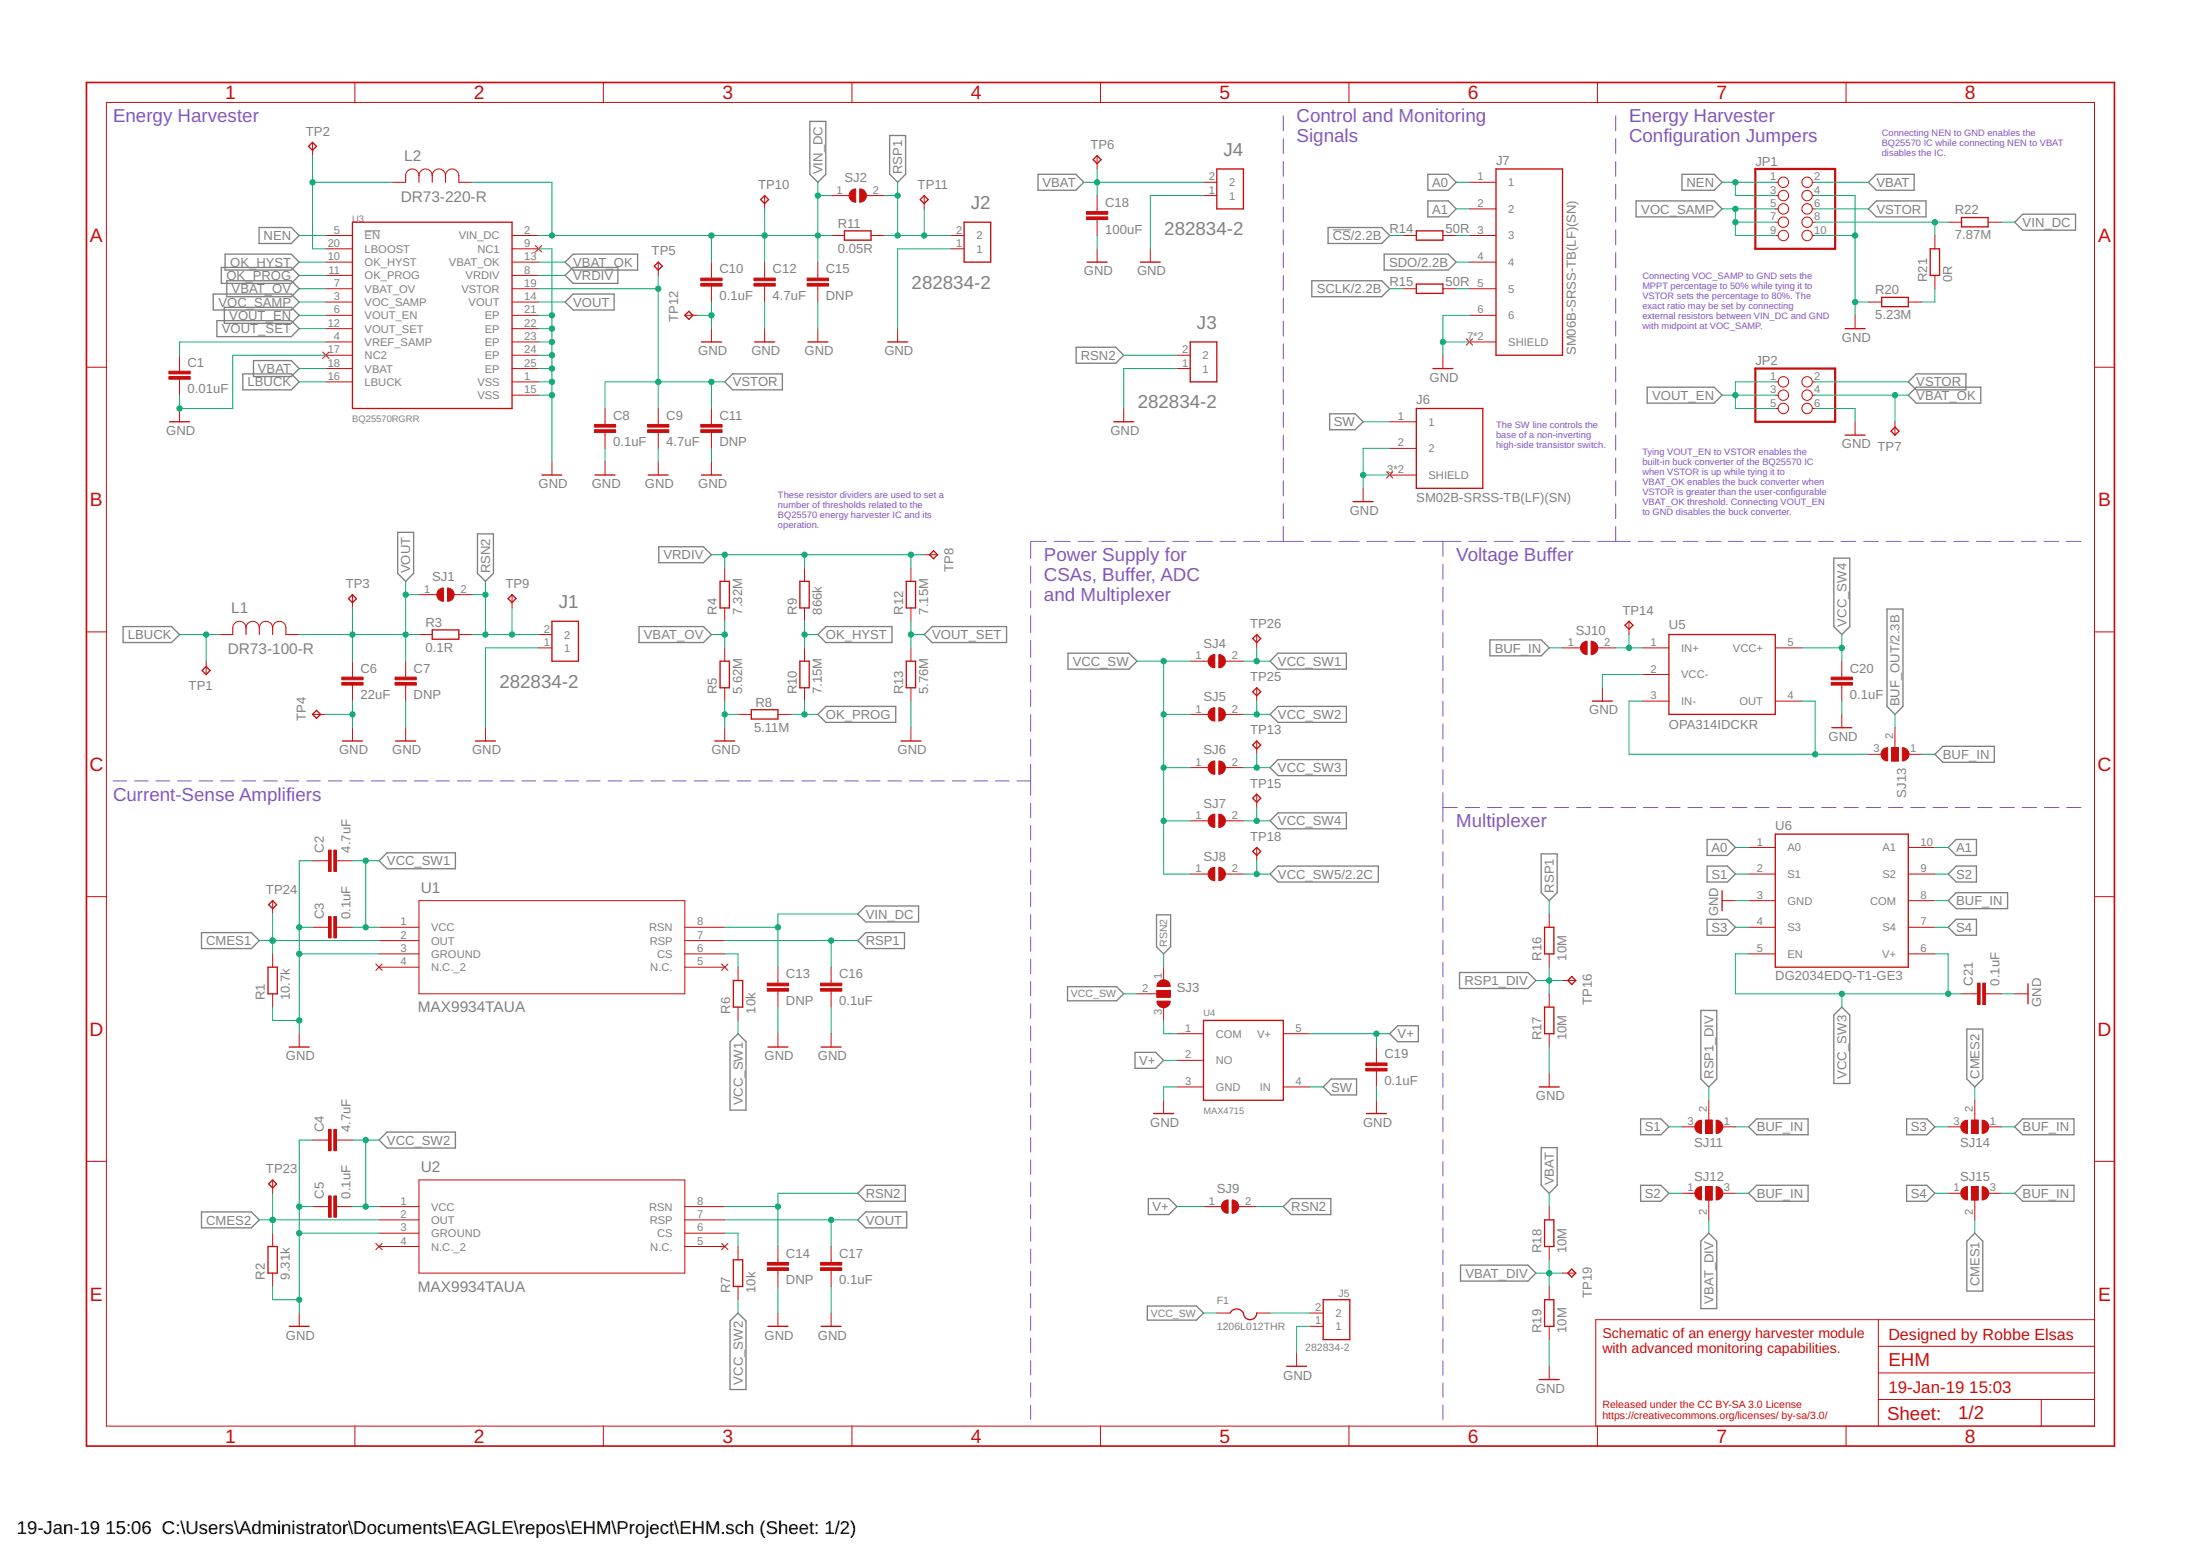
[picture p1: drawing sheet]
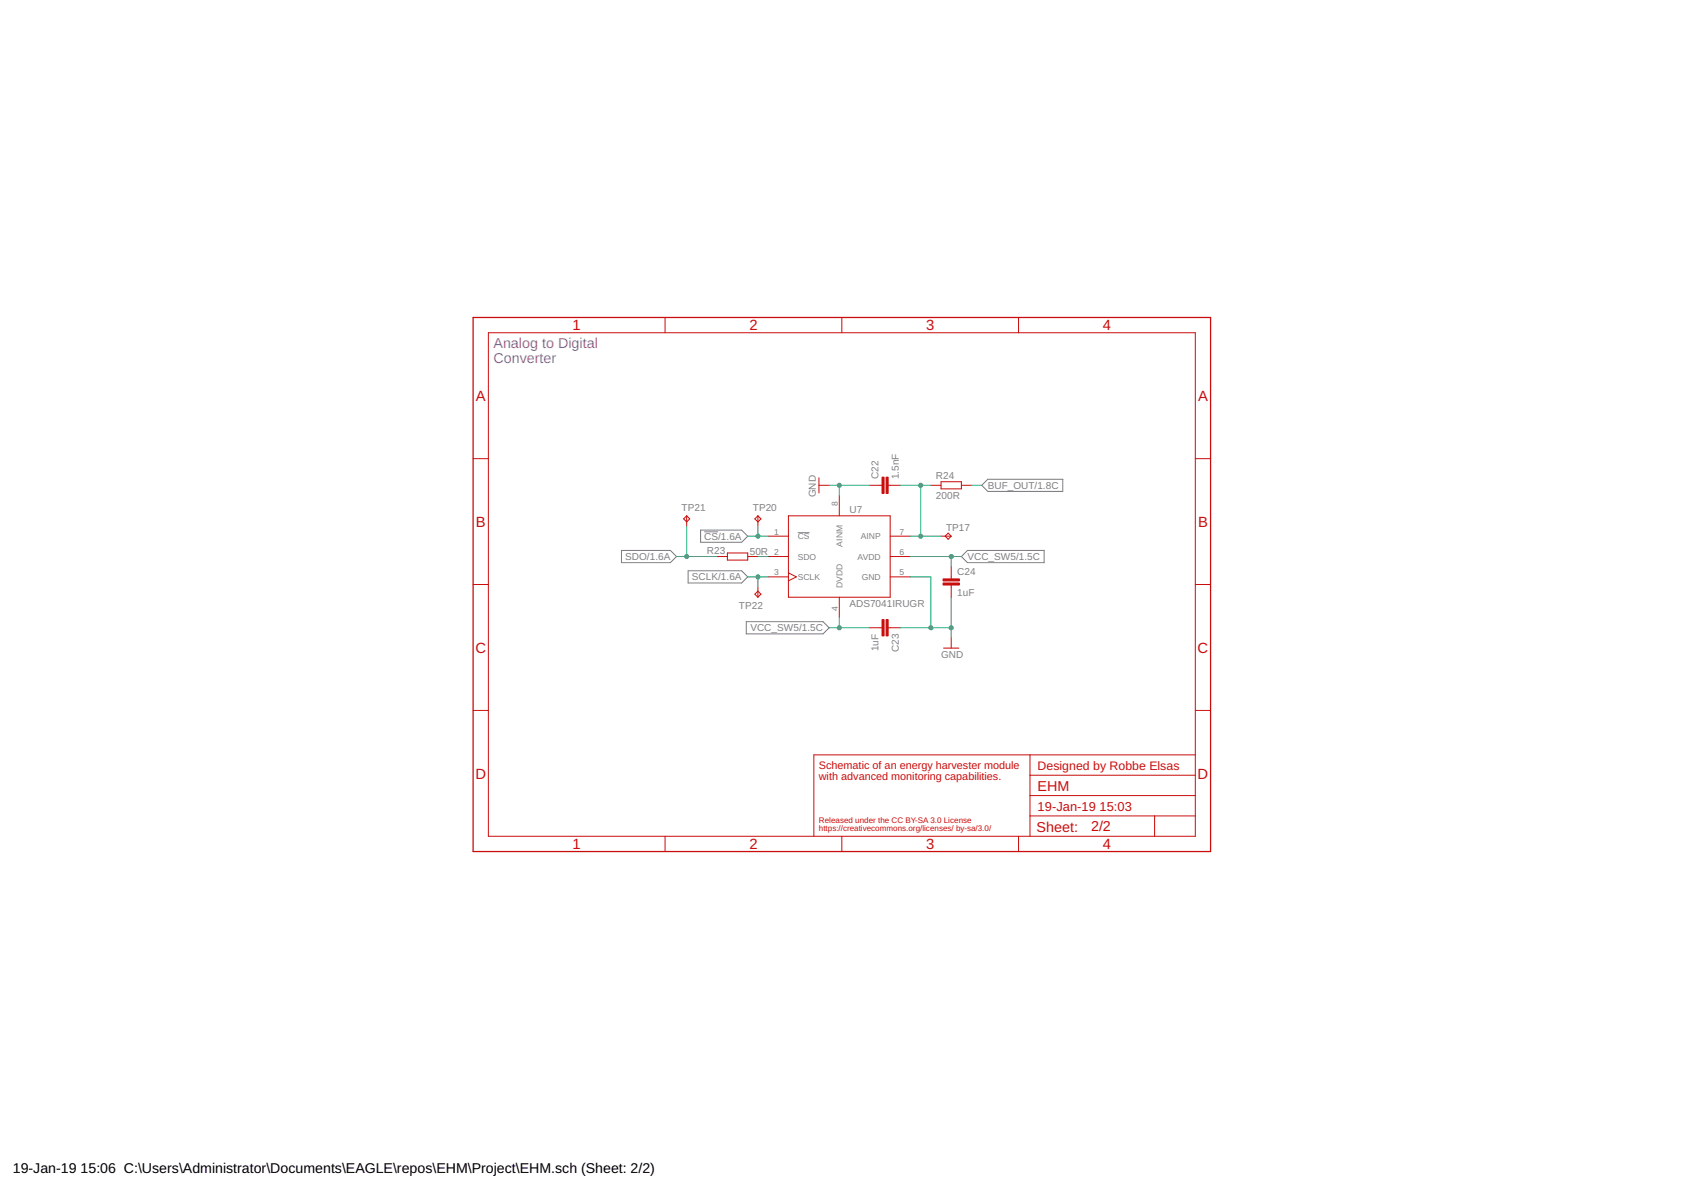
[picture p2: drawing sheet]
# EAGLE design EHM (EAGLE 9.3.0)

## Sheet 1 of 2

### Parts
C1  0.01uF  C-EUC0805  [C0805]
C2  4.7uF  C-EUC0805  [C0805]
C3  0.1uF  C-EUC0805  [C0805]
C4  4.7uF  C-EUC0805  [C0805]
C5  0.1uF  C-EUC0805  [C0805]
C6  22uF  C-EUC0805  [C0805]
C7  DNP  C-EUC0805  [C0805]
C8  0.1uF  C-EUC0805  [C0805]
C9  4.7uF  C-EUC0805  [C0805]
C10  0.1uF  C-EUC0805  [C0805]
C11  DNP  C-EUC0805  [C0805]
C12  4.7uF  C-EUC0805  [C0805]
C13  DNP  C-EUC0805  [C0805]
C14  DNP  C-EUC0805  [C0805]
C15  DNP  C-EUC0805  [C0805]
C16  0.1uF  C-EUC0805  [C0805]
C17  0.1uF  C-EUC0805  [C0805]
C18  100uF  C-EUC1210  [C1210]
C19  0.1uF  C-EUC0805  [C0805]
C20  0.1uF  C-EUC0805  [C0805]
C21  0.1uF  C-EUC0805  [C0805]
F1  1206L012THR  [R1206]
J1  282834-2  [CONN_282834-2]
J2  282834-2  [CONN_282834-2]
J3  282834-2  [CONN_282834-2]
J4  282834-2  [CONN_282834-2]
J5  282834-2  [CONN_282834-2]
J6  SM02B-SRSS-TB(LF)(SN)  [SM02B-SRSS-TB]
J7  SM06B-SRSS-TB(LF)(SN)  [SM06B-SRSS-B]
JP1  PINHD-2X5  [2X05]
JP2  PINHD-2X3  [2X03]
L1  DR73-100-R  [DR73]
L2  DR73-220-R  [DR73]
R1  10.7k  R-EU_R0603  [R0603]
R2  9.31k  R-EU_R0603  [R0603]
R3  0.1R  Y14870RXX000B9R  [Y14870RXX000B9R]
R4  7.32M  R-EU_R0603  [R0603]
R5  5.62M  R-EU_R0603  [R0603]
R6  10k  R-EU_R0603  [R0603]
R7  10k  R-EU_R0603  [R0603]
R8  5.11M  R-EU_R0603  [R0603]
R9  866k  R-EU_R0603  [R0603]
R10  7.15M  R-EU_R0603  [R0603]
R11  0.05R  Y14870RXX000B9R  [Y14870RXX000B9R]
R12  7.15M  R-EU_R0603  [R0603]
R13  5.76M  R-EU_R0603  [R0603]
R14  50R  R-EU_R0603  [R0603]
R15  50R  R-EU_R0603  [R0603]
R16  10M  R-EU_R0603  [R0603]
R17  10M  R-EU_R0603  [R0603]
R18  10M  R-EU_R0603  [R0603]
R19  10M  R-EU_R0603  [R0603]
R20  5.23M  R-EU_R0603  [R0603]
R21  0R  R-EU_R0603  [R0603]
R22  7.87M  R-EU_R0603  [R0603]
SJ1  SJ  [SJ]
SJ2  SJ  [SJ]
SJ3  SJ2W  [SJ_2]
SJ4  SJ  [SJ]
SJ5  SJ  [SJ]
SJ6  SJ  [SJ]
SJ7  SJ  [SJ]
SJ8  SJ  [SJ]
SJ9  SJ  [SJ]
SJ10  SJ  [SJ]
SJ11  SJ2W  [SJ_2]
SJ12  SJ2W  [SJ_2]
SJ13  SJ2W  [SJ_2]
SJ14  SJ2W  [SJ_2]
SJ15  SJ2W  [SJ_2]
TP1  TPPAD1-13  [P1-13]
TP2  TPB1,27  [B1,27]
TP3  TPB1,27  [B1,27]
TP4  TPPAD1-13  [P1-13]
TP5  TPB1,27  [B1,27]
TP6  TPPAD1-13  [P1-13]
TP7  TPPAD1-13  [P1-13]
TP8  TPPAD1-13  [P1-13]
TP9  TPB1,27  [B1,27]
TP10  TPB1,27  [B1,27]
TP11  TPPAD1-13  [P1-13]
TP12  TPPAD1-13  [P1-13]
TP13  TPB1,27  [B1,27]
TP14  TPB1,27  [B1,27]
TP15  TPB1,27  [B1,27]
TP16  TPPAD1-13  [P1-13]
TP18  TPB1,27  [B1,27]
TP19  TPPAD1-13  [P1-13]
TP23  TPPAD1-13  [P1-13]
TP24  TPPAD1-13  [P1-13]
TP25  TPB1,27  [B1,27]
TP26  TPB1,27  [B1,27]
U1  MAX9934TAUA  [21-0036K]
U2  MAX9934TAUA  [21-0036K]
U3  BQ25570RGRR  [QFN50P350X350X100-21N]
U4  MAX4715  [SC70-5L]
U5  OPA314IDCKR  [SC70-5L]
U6  DG2034EDQ-T1-GE3  [MSOP10]

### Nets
!CS!: R14.1 ; also sheet 2
A0: J7.1 U6.1(A0)
A1: J7.2 U6.10(A1)
BUF_IN: SJ10.1 SJ11.1 SJ12.3 SJ13.1 SJ14.1 SJ15.3 U6.8(COM)
BUF_OUT: SJ13.2 ; also sheet 2
CMES1: R1.2 SJ15.2 TP24.TP U1.2(OUT)
CMES2: R2.2 SJ14.2 TP23.TP U2.2(OUT)
GND: C1.2 C2.1 C3.1 C4.1 C5.1 C6.2 C7.2 C8.2 C9.2 C10.2 C11.2 C12.2 C13.2 C14.2 C15.2 C16.2 C17.2 C18.2 C19.2 C20.2 C21.2 J1.1 J2.1 J3.1 J4.1 J5.1 J6.2 J6.3(SHIELD) J6.4(SHIELD) J7.6 J7.7(SHIELD) J7.8(SHIELD) JP1.4 JP1.10 JP2.6 R1.1 R2.1 R5.1 R8.1 R13.1 R17.1 R19.1 R20.1 TP4.TP TP12.TP U1.3(GROUND) U2.3(GROUND) U3.1(VSS) U3.9(NC1) U3.15(VSS) U3.17(NC2) U3.21(EP) U3.22(EP) U3.23(EP) U3.24(EP) U3.25(EP) U4.3(GND) U5.2(VCC-) U6.3(GND) ; also sheet 2
LBOOST: L2.2 TP2.TP U3.20(LBOOST)
LBUCK: L1.2 TP1.TP U3.16(LBUCK)
N$2: R20.2 R21.1
N$3: JP1.8 R21.2 R22.1
N$4: R6.2 U1.6(CS)
N$6: F1.2 J5.2
N$7: R7.2 U2.6(CS)
N$8: SJ10.2 TP14.TP U5.1(IN+)
N$9: J7.3 R14.2
N$10: SJ3.3 U4.1(COM)
N$12: J7.5 R15.2
N$27: SJ13.3 U5.3(IN-) U5.4(OUT)
NEN: JP1.1 JP1.3 U3.5(!EN)
OK_HYST: R9.1 R10.2 U3.10(OK_HYST)
OK_PROG: R8.2 R10.1 U3.11(OK_PROG)
RSN2: C14.1 J1.2 J3.2 R3.P$3 R3.P$4 SJ1.2 SJ3.1 SJ9.2 TP9.TP U2.8(RSN)
RSP1: C16.1 J2.2 R11.P$3 R11.P$4 R16.2 SJ2.2 TP11.TP U1.7(RSP)
RSP1_DIV: R16.1 R17.2 SJ11.2 TP16.TP
S1: SJ11.3 U6.2(S1)
S2: SJ12.1 U6.9(S2)
S3: SJ14.3 U6.4(S3)
S4: SJ15.1 U6.7(S4)
SCLK: R15.1 ; also sheet 2
SDO: J7.4 ; also sheet 2
SW: J6.1 U4.4(IN)
V+: C19.1 SJ9.1 U4.2(NO) U4.5(V+)
VBAT: C18.1 J4.2 JP1.2 R18.2 TP6.TP U3.18(VBAT)
VBAT_DIV: R18.1 R19.2 SJ12.2 TP19.TP
VBAT_OK: JP2.4 TP7.TP U3.13(VBAT_OK)
VBAT_OV: R4.1 R5.2 U3.7(VBAT_OV)
VCC_SW: F1.1 SJ3.2 SJ4.1 SJ5.1 SJ6.1 SJ7.1 SJ8.1
VCC_SW1: C2.2 C3.2 R6.1 SJ4.2 TP26.TP U1.1(VCC)
VCC_SW2: C4.2 C5.2 R7.1 SJ5.2 TP25.TP U2.1(VCC)
VCC_SW3: C21.1 SJ6.2 TP13.TP U6.5(EN) U6.6(V+)
VCC_SW4: C20.1 SJ7.2 TP15.TP U5.5(VCC+)
VCC_SW5: SJ8.2 TP18.TP ; also sheet 2
VIN_DC: C10.1 C12.1 C13.1 C15.1 L2.1 R11.P$1 R11.P$2 R22.2 SJ2.1 TP10.TP U1.8(RSN) U3.2(VIN_DC)
VOC_SAMP: JP1.5 JP1.7 JP1.9 U3.3(VOC_SAMP)
VOUT: C6.1 C7.1 C17.1 L1.1 R3.P$1 R3.P$2 SJ1.1 TP3.TP U2.7(RSP) U3.14(VOUT)
VOUT_EN: JP2.1 JP2.3 JP2.5 U3.6(VOUT_EN)
VOUT_SET: R12.1 R13.2 U3.12(VOUT_SET)
VRDIV: R4.2 R9.2 R12.2 TP8.TP U3.8(VRDIV)
VREF_SAMP: C1.1 U3.4(VREF_SAMP)
VSTOR: C8.1 C9.1 C11.1 JP1.6 JP2.2 TP5.TP U3.19(VSTOR)
Unconnected: U1.4(N.C._2) U1.5(N.C.) U2.4(N.C._2) U2.5(N.C.)

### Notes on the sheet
- Energy Harvester
- Control and Monitoring
  Signals
- Energy Harvester 
  Configuration Jumpers
- Connecting NEN to GND enables the 
  BQ25570 IC while connecting NEN to VBAT 
  disables the IC.
- Connecting VOC_SAMP to GND sets the 
  MPPT percentage to 50% while tying it to 
  VSTOR sets the percentage to 80%. The 
  exact ratio may be set by connecting 
  external resistors between VIN_DC and GND 
  with midpoint at VOC_SAMP.
- The SW line controls the 
  base of a non-inverting 
  high-side transistor switch.
- Tying VOUT_EN to VSTOR enables the 
  built-in buck converter of the BQ25570 IC 
  when VSTOR is up while tying it to 
  VBAT_OK enables the buck converter when 
  VSTOR is greater than the user-configurable 
  VBAT_OK threshold. Connecting VOUT_EN 
  to GND disables the buck converter.
- These resistor dividers are used to set a 
  number of thresholds related to the 
  BQ25570 energy harvester IC and its 
  operation.
- Voltage Buffer
- Power Supply for
  CSAs, Buffer, ADC
  and Multiplexer
- Current-Sense Amplifiers
- Multiplexer
- Designed by Robbe Elsas
- Schematic of an energy harvester module 
  with advanced monitoring capabilities.
- Released under the CC BY-SA 3.0 License 
  https://creativecommons.org/licenses/ by-sa/3.0/

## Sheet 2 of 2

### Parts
C22  1.5nF  C-EUC0603  [C0603]
C23  1uF  C-EUC0805  [C0805]
C24  1uF  C-EUC0805  [C0805]
R23  50R  R-EU_R0603  [R0603]
R24  200R  R-EU_R0603  [R0603]
TP17  TPB1,27  [B1,27]
TP20  TPB1,27  [B1,27]
TP21  TPB1,27  [B1,27]
TP22  TPB1,27  [B1,27]
U7  ADS7041IRUGR  [QFN50P150X150X40-8N]

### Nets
!CS!: TP20.TP U7.1(!CS!) ; also sheet 1
BUF_OUT: R24.2 ; also sheet 1
GND: C22.1 C23.1 C24.2 U7.5(GND) U7.8(AINM) ; also sheet 1
N$5: R23.2 U7.2(SDO)
N$13: C22.2 R24.1 TP17.TP U7.7(AINP)
SCLK: TP22.TP U7.3(SCLK) ; also sheet 1
SDO: R23.1 TP21.TP ; also sheet 1
VCC_SW5: C23.2 C24.1 U7.4(DVDD) U7.6(AVDD) ; also sheet 1

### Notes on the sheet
- Analog to Digital
  Converter
- Designed by Robbe Elsas
- Schematic of an energy harvester module 
  with advanced monitoring capabilities.
- Released under the CC BY-SA 3.0 License 
  https://creativecommons.org/licenses/ by-sa/3.0/
